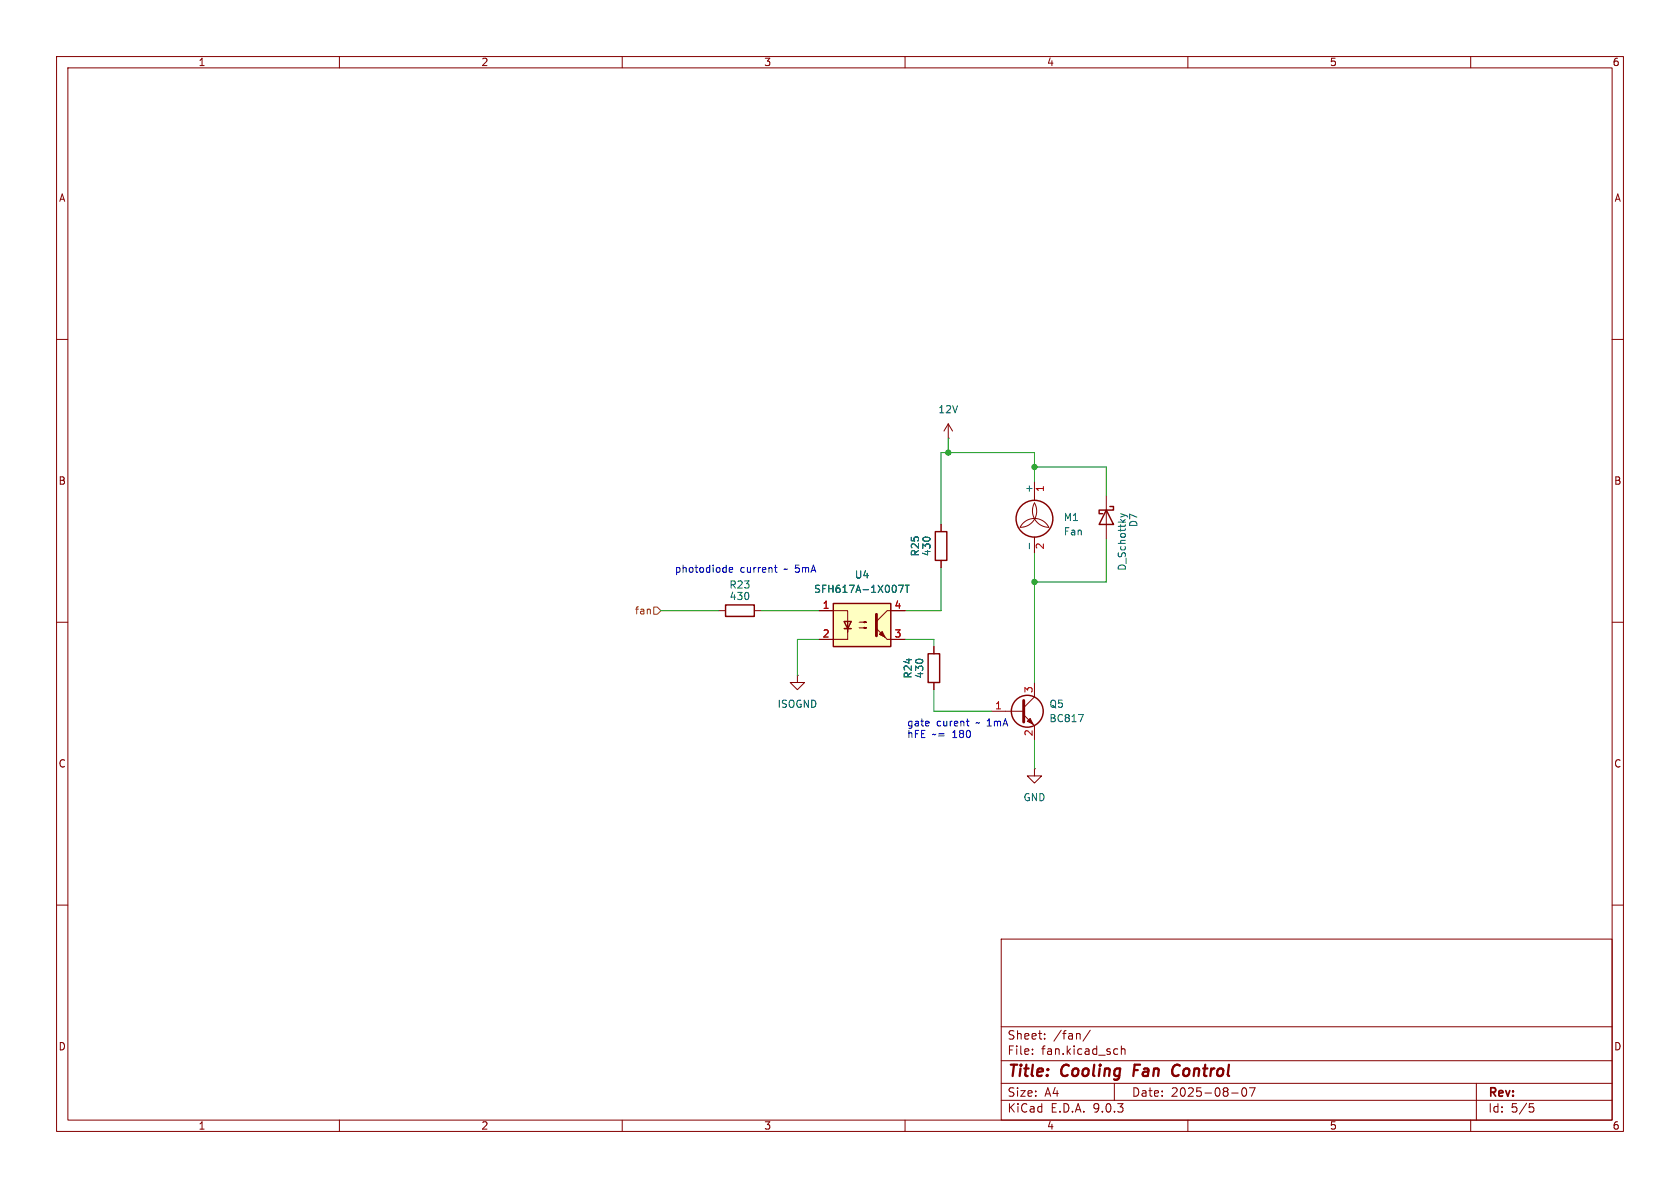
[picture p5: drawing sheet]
<svg xmlns="http://www.w3.org/2000/svg" width="297mm" height="210mm" viewBox="0 0 297 210" stroke-linecap="round" stroke-linejoin="round" font-family="sans-serif">
<g fill="none" stroke="#840000" stroke-width=".18">
<path d="M10 10h277v190h-277zM12 12h273v186h-273zM60 10v2M110 10v2M160 10v2M210 10v2M260 10v2M10 60h2M167.6 77.5h.1M167.6 74.9l-.7 1.3M167.6 74.9l.8 1.3M167.6 74.9v2.6"/>
<path d="M285 60h2M195.6 87.6v7.7M10 110h2M127 108h1.3M133.3 108h1.3M141 119.4v1.3h-1.3l1.3 1.2 1.2-1.2h-1.2M141 119.4h.1M165.1 114.3v1.3M285 110h2M165.1 120.7v1.2M175.3 125.7h5.7M181 126.4l1.9 1.9v2.5"/>
<path d="M182.9 120.7v2.5l-1.9 1.9M10 160h2M177 166h108v32h-108zM285 160h2M60 198v2M110 198v2M160 198v2M177 194.5h108M177 191.5h108M177 187.5h108M177 181.5h108M182.5 186.3v.1"/>
<path d="M182.5 185.5v.1M184.7 183.6v.1M184.7 182.8v.1M192.7 182.1l-1.2 2M197 191.5v3M197.2 185.4l.4 .1M197.6 186.3l-.4 .1M198.2 185.5l.3-.1 .3 .1 .1 .9M198.2 184.9v1.5M210 198v2M217.7 193.2h1.2M219.7 192.4l.2-.1a.81 .81 0 0 1 .6 .6 .81 .81 0 0 1-.3 .8l-.2 .1a.81 .81 0 0 1-.3-1.4z"/>
<path d="M220.9 192.3h1l-.7 1.5M260 198v2M261 191.5v6.5M270.4 195.1h.7M270.5 195.7h.4l.3 .3-.2 .5-.5 .1"/>
</g>
<path d="M200.6 188.2l-.3 2M208.2 188.2a1.13 1.13 0 0 0-.9 .7 1.13 1.13 0 0 0 .2 1.2l.3 .1 .5-.1" fill="none" stroke="#840000" stroke-width=".4"/>
<path d="M181 123.8v3.8" fill="none" stroke="#840000" stroke-width=".51"/>
<g fill="none" stroke="#840000" stroke-width=".25">
<path d="M195.6 90.2l1.2 2.5h-2.5zM196.2 89.5h.6v.7h-2.5v.6h.6M128.3 106.9h5v2.1h-5zM164.1 115.6h2v5.1h-2z"/>
<circle cx="181.6" cy="125.7" r="2.82"/>
</g>
<path d="M181.6 127.5l.5-.5 .5 1z" fill="#840000" stroke="#840000" stroke-width=".18"/>
<path d="M198.1 90.8l.9 .3M199 91.1l-.9 .3M199 91.1l.4 .3M190.7 126.3h.8l-.5 1.3" fill="none" stroke="#006464" stroke-width=".18"/>
<path d="M147.3 106.7h10.2v7.6h-10.2z" fill="#ffffc2"/>
<g fill="none" stroke="#840000" stroke-width=".25">
<path d="M165.4 94h2v5.1h-2zM147.3 106.7h10.2v7.6h-10.2zM149.2 109.9h1.3l-.6 1.2zM149.2 111.1h1.3"/>
<circle cx="182.9" cy="91.7" r="3.3"/>
</g>
<g fill="none" stroke="#840000" stroke-width=".18">
<path d="M166.4 92.7v1.3M166.4 99.1v1.2M182.9 88.9a2.86 2.86 0 0 1-2.6 4.3 2.84 2.84 0 0 1 2.6-1.6 2.84 2.84 0 0 1 2.5 1.6 2.92 2.92 0 0 1-2.5-4.3zM182.9 85.1v3.3M182.9 94.9v2.9M144.8 108h5.1v3.8v-1.9M149.9 111.1v1.9h-5.1M151.9 110h1.3l-.4 .1v-.2l.4 .1M151.9 111h1.3l-.4 .1v-.2l.4 .1M156.8 113h3.2M160 108h-3.2l-1.9 1.9M165.1 114.3v1.3"/>
<path d="M165.1 120.7v1.2M182.9 135.9v1.3h1.2l-1.2 1.2-1.3-1.2h1.3M182.9 135.9h.1"/>
</g>
<path d="M154.9 108.6v3.8" fill="none" stroke="#840000" stroke-width=".51"/>
<g fill="#840000" stroke="#840000" stroke-width=".18">
<path d="M155.4 112.1l.6-.5 .5 1z"/>
<path d="M154.9 111.1l1.9 1.9z"/>
</g>
<path d="M182 96v1M158.9 103.4h.8l-.5 1.3M160 103.4h.7M160.4 103.4v1.3" fill="none" stroke="#006464" stroke-width=".18"/>
<path d="M115.6 107.3h.6l.6 .7-.6 .6h-.6z" fill="none" stroke="#725600" stroke-width=".18"/>
<path d="M167.6 77.5v2.5M182.9 85.1v-5.1h-16.5v12.7M182.9 97.8v22.9M182.9 82.6h12.7v5M195.6 95.3v7.6h-12.7M116.8 108h10.2M134.6 108h10.2M144.8 113h-3.8v6.4M160 113h5.1v1.3M166.4 100.3v7.7h-6.4M165.1 121.9v3.8h10.2M182.9 130.8v5.1" fill="none" stroke="#009600" stroke-width=".18"/>
<path d="M137.1 99.9v1.1l.3 .2M128.9 100.7l.6-.1v-.2l-.4-.1-.2 .2 .1 .6h.5M136.9 100.3h.5M170.8 127.5h.5M171 128.2l.3 .1" fill="none" stroke="#0000c2" stroke-width=".18"/>
<g fill="#009600" stroke="#009600" stroke-width=".18">
<circle cx="182.9" cy="102.9" r=".46"/>
<circle cx="167.6" cy="80" r=".46"/>
<circle cx="182.9" cy="82.6" r=".46"/>
</g>
<g font-size="2.8" fill="#840000">
<text x="178" y="190.9">Title:</text>
<text x="187.7" y="190.9">Cooling</text>
<text x="201.2" y="190.9">Fan</text>
<text x="208.9" y="190.9">Control</text>
</g>
<g font-size="2.1" fill="#840000">
<text x="178" y="184">Sheet:</text>
<text x="186.2" y="184">/fan/</text>
<text x="178" y="186.7">File:</text>
<text x="184.1" y="186.7">fan.kicad_sch</text>
<text x="178" y="196.9">KiCad</text>
<text x="178" y="194.1">Size:</text>
<text x="184.7" y="194.1">A4</text>
<text x="185.7" y="196.9">E.D.A.</text>
<text x="193.3" y="196.9">9.0.3</text>
<text x="200" y="194.1">Date:</text>
<text x="207" y="194.1">2025-08-07</text>
<text x="263" y="194.3">Rev:</text>
<text x="263" y="196.9">Id:</text>
<text x="267.1" y="196.9">5/5</text>
</g>
<g font-size="1.8" fill="#840000">
<text x="35" y="11.9">1</text>
<text x="85" y="11.9">2</text>
<text x="135" y="11.9">3</text>
<text x="185" y="11.9">4</text>
<text x="235" y="11.9">5</text>
<text x="285" y="11.9">6</text>
<text x="10.3" y="35.9">A</text>
<text x="285.3" y="35.9">A</text>
<text x="10.3" y="85.9">B</text>
<text x="285.3" y="85.9">B</text>
<text x="10.3" y="135.9">C</text>
<text x="285.3" y="135.9">C</text>
<text x="10.3" y="185.9">D</text>
<text x="285.3" y="185.9">D</text>
<text x="35" y="199.9">1</text>
<text x="85" y="199.9">2</text>
<text x="135" y="199.9">3</text>
<text x="185" y="199.9">4</text>
<text x="235" y="199.9">5</text>
<text x="285" y="199.9">6</text>
</g>
<g font-size="1.8" fill="#006464">
<text x="165.8" y="73.3">12V</text>
<text x="182.6" y="87.2" transform="rotate(-90 182.6 87.2)">+</text>
<text x="188" y="92.3">M1</text>
<text x="188" y="94.8">Fan</text>
<text x="201.3" y="93.3" transform="rotate(-90 201.3 93.3)">D7</text>
<text x="162.7" y="98.5" transform="rotate(-90 162.7 98.5)">R25</text>
<text x="164.7" y="98.4" transform="rotate(-90 164.7 98.4)">430</text>
<text x="199.2" y="101" transform="rotate(-90 199.2 101)">D_Schottky</text>
<text x="128.9" y="104.2">R23</text>
<text x="128.9" y="106.3">430</text>
<text x="143.8" y="105">SFH617A-1X007T</text>
<text x="151" y="102.5">U4</text>
<text x="137.4" y="125.3">ISOGND</text>
<text x="161.4" y="120.1" transform="rotate(-90 161.4 120.1)">R24</text>
<text x="163.4" y="120" transform="rotate(-90 163.4 120)">430</text>
<text x="185.4" y="125.3">Q5</text>
<text x="185.4" y="127.9">BC817</text>
<text x="180.8" y="141.8">GND</text>
</g>
<g font-size="1.8" fill="#a90000">
<text x="184.9" y="87.1" transform="rotate(-90 184.9 87.1)">1</text>
<text x="184.9" y="97.2" transform="rotate(-90 184.9 97.2)">2</text>
<text x="145.3" y="107.7">1</text>
<text x="158" y="107.7">4</text>
<text x="145.3" y="112.8">2</text>
<text x="158" y="112.8">3</text>
<text x="175.8" y="125.5">1</text>
<text x="182.6" y="122.6" transform="rotate(-90 182.6 122.6)">3</text>
<text x="182.6" y="130.2" transform="rotate(-90 182.6 130.2)">2</text>
</g>
<g font-size="1.8" fill="#0000c2">
<text x="119.2" y="101.5">photodiode</text>
<text x="130.8" y="101.5">current</text>
<text x="138.8" y="101.5">~ 5mA</text>
<text x="160.3" y="128.6">gate</text>
<text x="160.3" y="130.7">hFE</text>
<text x="164.8" y="130.7">~=</text>
<text x="165.6" y="128.6">curent</text>
<text x="168.5" y="130.7">180</text>
<text x="172.7" y="128.6">~ 1mA</text>
</g>
<text font-size="1.8" fill="#725600" x="112.2" y="108.8">fan</text>
</svg>
